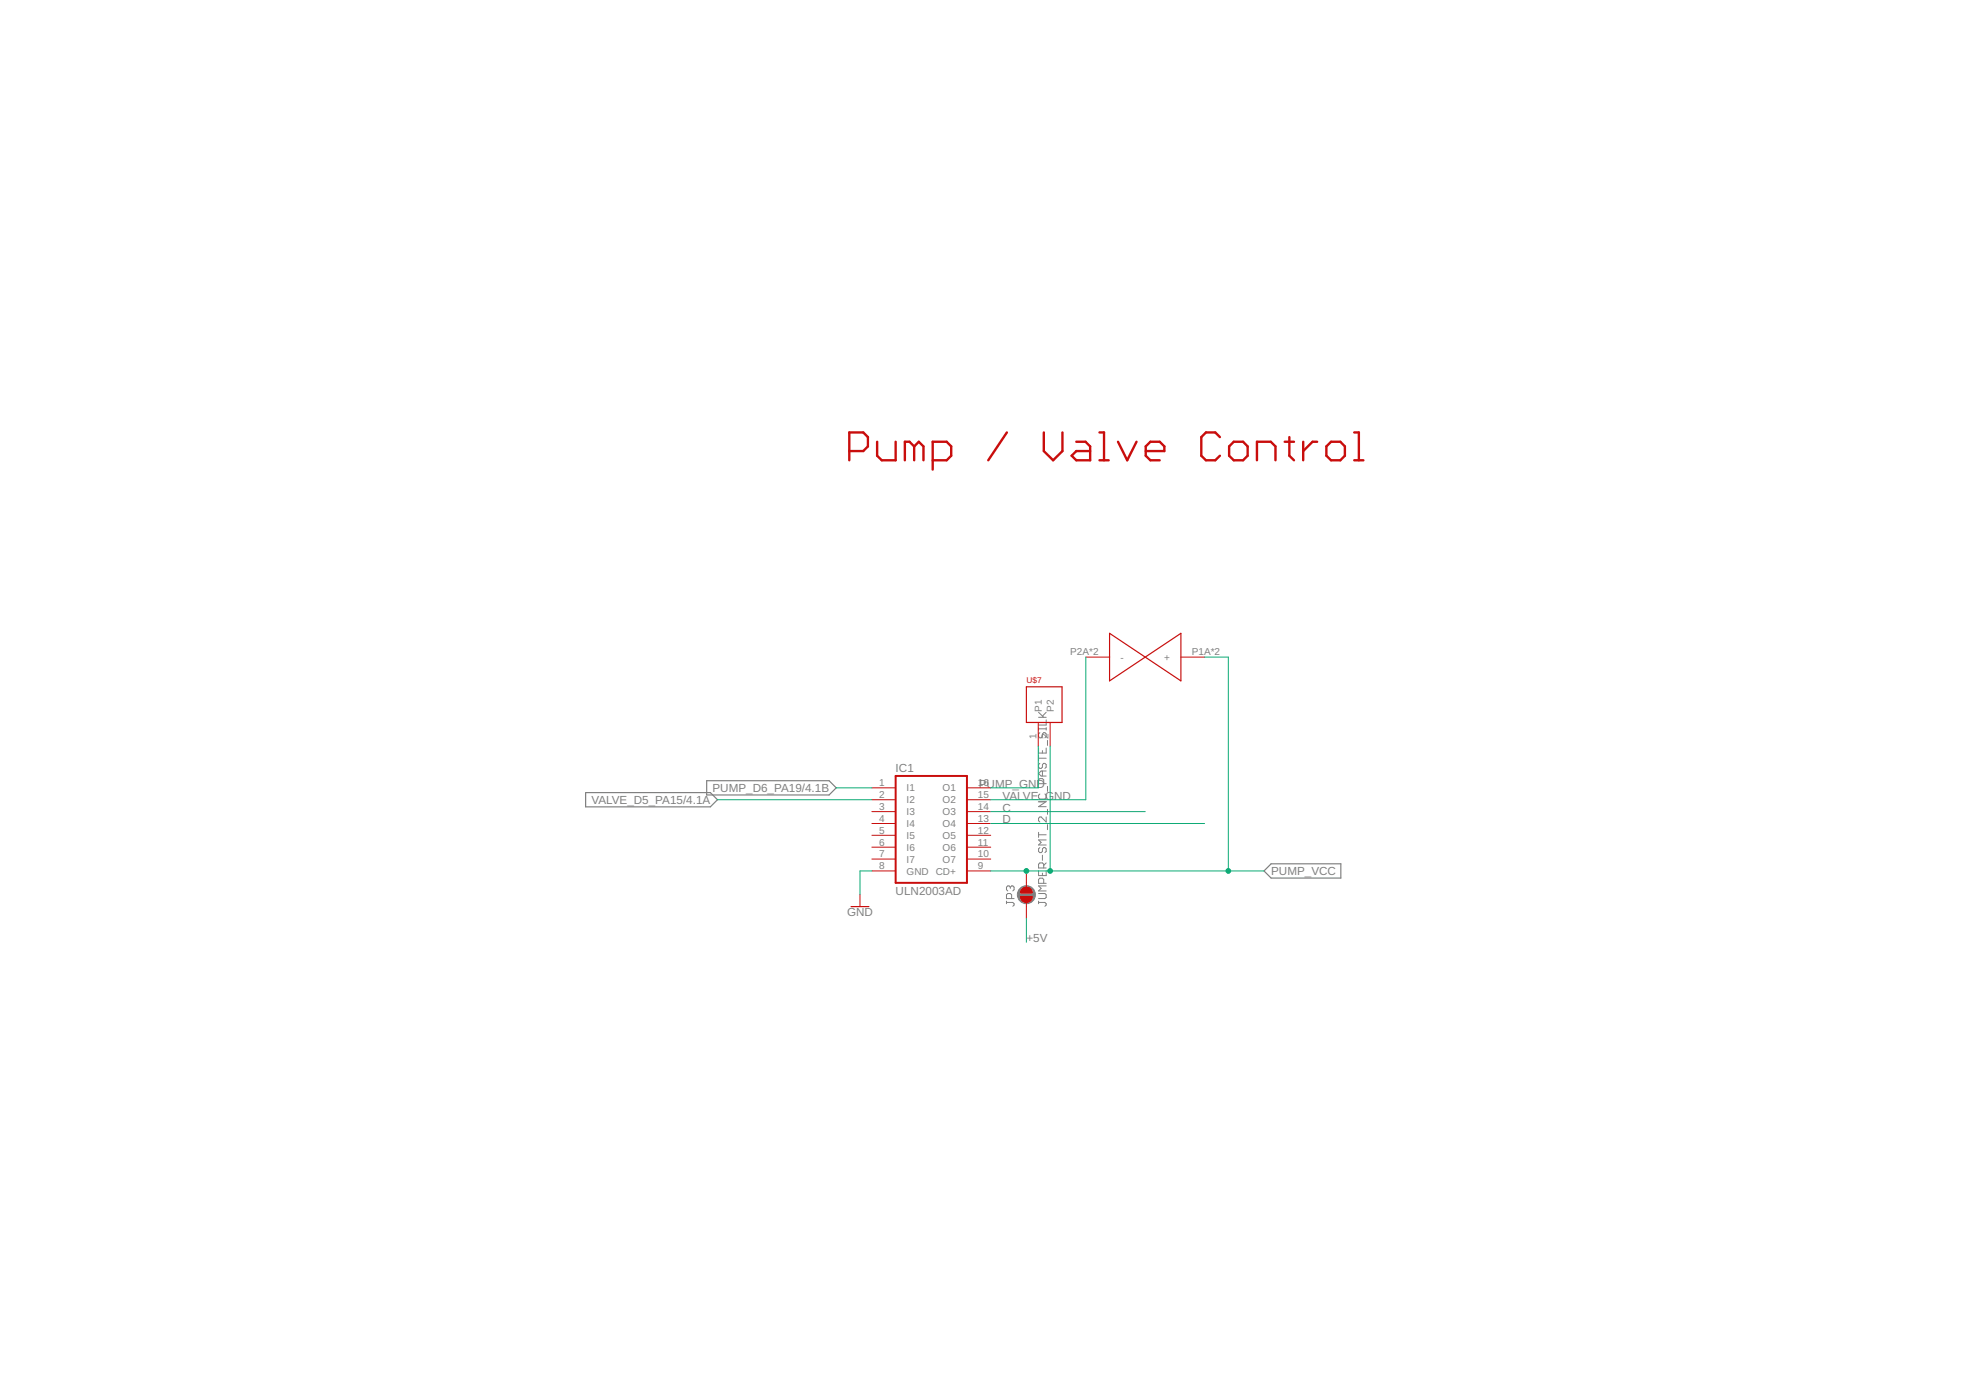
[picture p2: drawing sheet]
<svg xmlns="http://www.w3.org/2000/svg" width="420mm" height="297mm" viewBox="0 0 420 297" stroke-linecap="round" stroke-linejoin="round" font-family="sans-serif">
<g fill="none" stroke="#808080" stroke-width=".21">
<path d="M222 159.9v1h1.6v-1M222 155.5v.5M222 155.7h1.6M222 153.3h1.6M222 152.2l1.1 1.1M222.2 156.6l-.2 .2v.6l.2 .3h.3l.3-.3v-.6l.3-.2h.2l.3 .2v.6l-.3 .3M223.6 153.8v1.1h-1.6M223.6 155.5v.5M223.6 152.2l-.8 .8M223.9 158.2v1.1M222 161.5v1.1M222 177.9v1"/>
<path d="M222 178.4h1.6M222 171.3h1.6l-1.6 1.1h1.6M222 162h1.6M222.2 163.1l-.2 .3v.5l.2 .3h.3l.3-.3v-.5l.3-.3h.2l.3 .3v.5l-.3 .3M222.2 169.7l-.2 .2v.6l.2 .3h1.1l.3-.3v-.6l-.3-.2M222.8 160.4v.5M222.8 164.8v1M223.1 167.5v-.8l-.3-.3h-.6l-.2 .3v.8h1.6M223.6 174.6v1.1l-1.1-1.1h-.3l-.2 .3v.5l.2 .3M223.6 179.5h-1.6l.5 .5-.5 .6h1.6M223.6 164.8h-1.1l-.5 .5 .5 .5h1.1M223.9 168v1.1"/>
<path d="M223.9 173v1M223.9 176.2v1.1M215.1 192.8h1.4l.2 .3v.3l-.2 .3M215.1 192.6v.5M215.9 189.6l-.3-.3h-.2l-.3 .3v.5l.3 .3M215.9 189.6l.3-.3h.3l.2 .3v.5l-.2 .3M215.9 189.6v.2M216.2 192v-.8l-.3-.3h-.5l-.3 .3v.8h1.6M222 192.8h1.3l.3 .3v.3l-.3 .3M222 186v1.1h1.6v-1.1M222 190.9h1.3l.3 .3v.6l-.3 .2h-1.3M222 192.6v.5"/>
<path d="M222.2 181.1l-.2 .3v.5l.2 .3h.3l.3-.3v-.5l.3-.3h.2l.3 .3v.5l-.3 .3M222.8 182.8v1.1M222.8 186.6v.5M223.1 185.5v-.8l-.3-.3h-.6l-.2 .3v.8h1.6M223.1 188.8v-.9l-.3-.2h-.6l-.2 .2v.9h1.6M223.6 189.3h-1.6l.5 .5-.5 .6h1.6M223.6 184.4l-.5 .5"/>
</g>
<circle cx="219.3" cy="191.2" r="1.93" fill="#808080" stroke="#808080" stroke-width=".21"/>
<path d="M125.2 169.4h26.6l1.5 1.5-1.5 1.5h-26.6zM151 166.8h26.2l1.5 1.6-1.5 1.5h-26.2zM270.1 186.1l1.6-1.5h14.9v3h-14.9z" fill="none" stroke="#808080" stroke-width=".25"/>
<g fill="none" stroke="#c90d0c" stroke-width=".51">
<path d="M181.5 96.4h3l1-1v-2l-1-1h-3v6M187.5 94.4v3l.9 1h3v-4M195.4 95.4l-1-1h-1v4M195.4 95.4v3M195.4 95.4l1-1 1 1v3M199.3 98.4h3l1-1v-2l-1-1h-3v6M215.2 92.4l-4 6M223.1 92.4v4l2 2 2-2v-4M230 94.4h2l1 1v3h-3l-1-1 1-1h3M235 92.4h.9v6M235 98.4h1.9M238.9 94.4l2 4 2-4"/>
<path d="M244.9 96.4h3.9v-1l-1-1h-1.9l-1 1v2l1 1h1.9M260.7 93.4l-1-1h-2l-1 1v4l1 1h2l1-1M262.7 95.4l1-1h2l.9 1v2l-.9 1h-2l-1-1zM268.6 98.4v-4h3l1 1v3M274.6 94.4h1.9M275.5 93.4v4l1 1M278.5 94.4v4M281.5 94.4h-1l-2 2M283.5 95.4l1-1h1.9l1 1v2l-1 1h-1.9l-1-1zM289.4 92.4h1v6M289.4 98.4h2"/>
</g>
<path d="M191.4 165.8h15.3v22.9h-15.3z" fill="none" stroke="#c90d0c" stroke-width=".42"/>
<g fill="none" stroke="#c90d0c" stroke-width=".21">
<path d="M221.9 154.4v5.1M224.4 154.4v5.1M232.1 140.4h5M252.4 140.4h5M186.3 168.4h5.1M186.3 170.9h5.1M186.3 173.4h5.1M186.3 176h5.1M186.3 178.5h5.1M206.7 168.4h5M206.7 170.9h5M206.7 173.4h5"/>
<path d="M206.7 176h5M206.7 178.5h5M183.8 191.2v2.5M186.3 181h5.1M186.3 183.6h5.1M186.3 186.1h5.1M206.7 181h5M206.7 183.6h5M206.7 186.1h5M219.4 186.1v3.4M219.4 192.8v3.5"/>
</g>
<path d="M237.1 135.3v10.2l15.3-10.2v10.2zM219.4 146.8h7.6v7.6h-7.6zM181.9 193.7h3.8" fill="none" stroke="#c90d0c" stroke-width=".25"/>
<g fill="#c90d0c" stroke="#c90d0c" stroke-width=".21">
<path d="M218.5 189.9a1.27 1.27 0 0 1 1.4-.2 1.27 1.27 0 0 1 .7 1.1h-2.5v-.4z" fill-rule="evenodd"/>
<path d="M218.1 191.6h2.5a1.27 1.27 0 0 1-1.2 1.3 1.27 1.27 0 0 1-1.3-1.3z" fill-rule="evenodd"/>
</g>
<path d="M221.9 159.5v8.9h-10.2M224.4 159.5v26.6M232.1 140.4v30.5h-20.4M257.4 140.4h5.1v45.7M153.3 170.9h33M178.7 168.4h7.6M211.7 173.4h33.1M211.7 176h45.7M186.3 186.1h-2.5v5.1M211.7 186.1h58.4M219.4 196.3v5.1" fill="none" stroke="#0dab76" stroke-width=".21"/>
<g fill="#0dab76" stroke="#0dab76" stroke-width=".21">
<circle cx="224.4" cy="186.1" r=".51"/>
<circle cx="262.5" cy="186.1" r=".51"/>
<circle cx="219.3" cy="186.1" r=".51"/>
</g>
<g font-size="2.5" fill="#808080">
<text x="191.4" y="165.1">IC1</text>
<text x="126.4" y="171.8">VALVE_D5_PA15/4.1A</text>
<text x="152.3" y="169.2">PUMP_D6_PA19/4.1B</text>
<text x="209.2" y="168.4">PUMP_GND</text>
<text x="214.3" y="170.9">VALVE_GND</text>
<text x="214.3" y="173.4">C</text>
<text x="214.3" y="176">D</text>
<text x="191.4" y="191.2">ULN2003AD</text>
<text x="271.7" y="187">PUMP_VCC</text>
<text x="181" y="195.8">GND</text>
<text x="219.3" y="201.4">+5V</text>
</g>
<g font-size="2.1" fill="#808080">
<text x="228.7" y="140.1">P2A*2</text>
<text x="239.5" y="141.2">-</text>
<text x="248.8" y="141.2">+</text>
<text x="254.7" y="140.1">P1A*2</text>
<text x="222.6" y="152" transform="rotate(-90 222.6 152)">P1</text>
<text x="225.2" y="152" transform="rotate(-90 225.2 152)">P2</text>
<text x="221.5" y="157.9" transform="rotate(-90 221.5 157.9)">1</text>
<text x="224.1" y="157.9" transform="rotate(-90 224.1 157.9)">2</text>
<text x="187.9" y="168">1</text>
<text x="209" y="168">16</text>
<text x="187.9" y="170.5">2</text>
<text x="187.9" y="173.1">3</text>
<text x="193.7" y="169.1">I1</text>
<text x="193.7" y="171.7">I2</text>
<text x="201.5" y="169.1">O1</text>
<text x="201.5" y="171.7">O2</text>
<text x="209" y="170.5">15</text>
<text x="209" y="173.1">14</text>
<text x="187.9" y="175.6">4</text>
<text x="187.9" y="178.2">5</text>
<text x="193.7" y="174.2">I3</text>
<text x="193.7" y="176.7">I4</text>
<text x="193.7" y="179.3">I5</text>
<text x="201.5" y="174.2">O3</text>
<text x="201.5" y="176.7">O4</text>
<text x="201.5" y="179.3">O5</text>
<text x="209" y="175.6">13</text>
<text x="209" y="178.2">12</text>
<text x="187.9" y="180.7">6</text>
<text x="187.9" y="183.2">7</text>
<text x="187.9" y="185.8">8</text>
<text x="193.7" y="181.8">I6</text>
<text x="193.7" y="184.3">I7</text>
<text x="201.5" y="181.8">O6</text>
<text x="201.5" y="184.3">O7</text>
<text x="209" y="180.7">11</text>
<text x="209" y="183.2">10</text>
<text x="209" y="185.8">9</text>
<text x="193.7" y="186.9">GND CD+</text>
</g>
<text font-size="1.8" fill="#c90d0c" x="219.3" y="146">U$7</text>
</svg>
